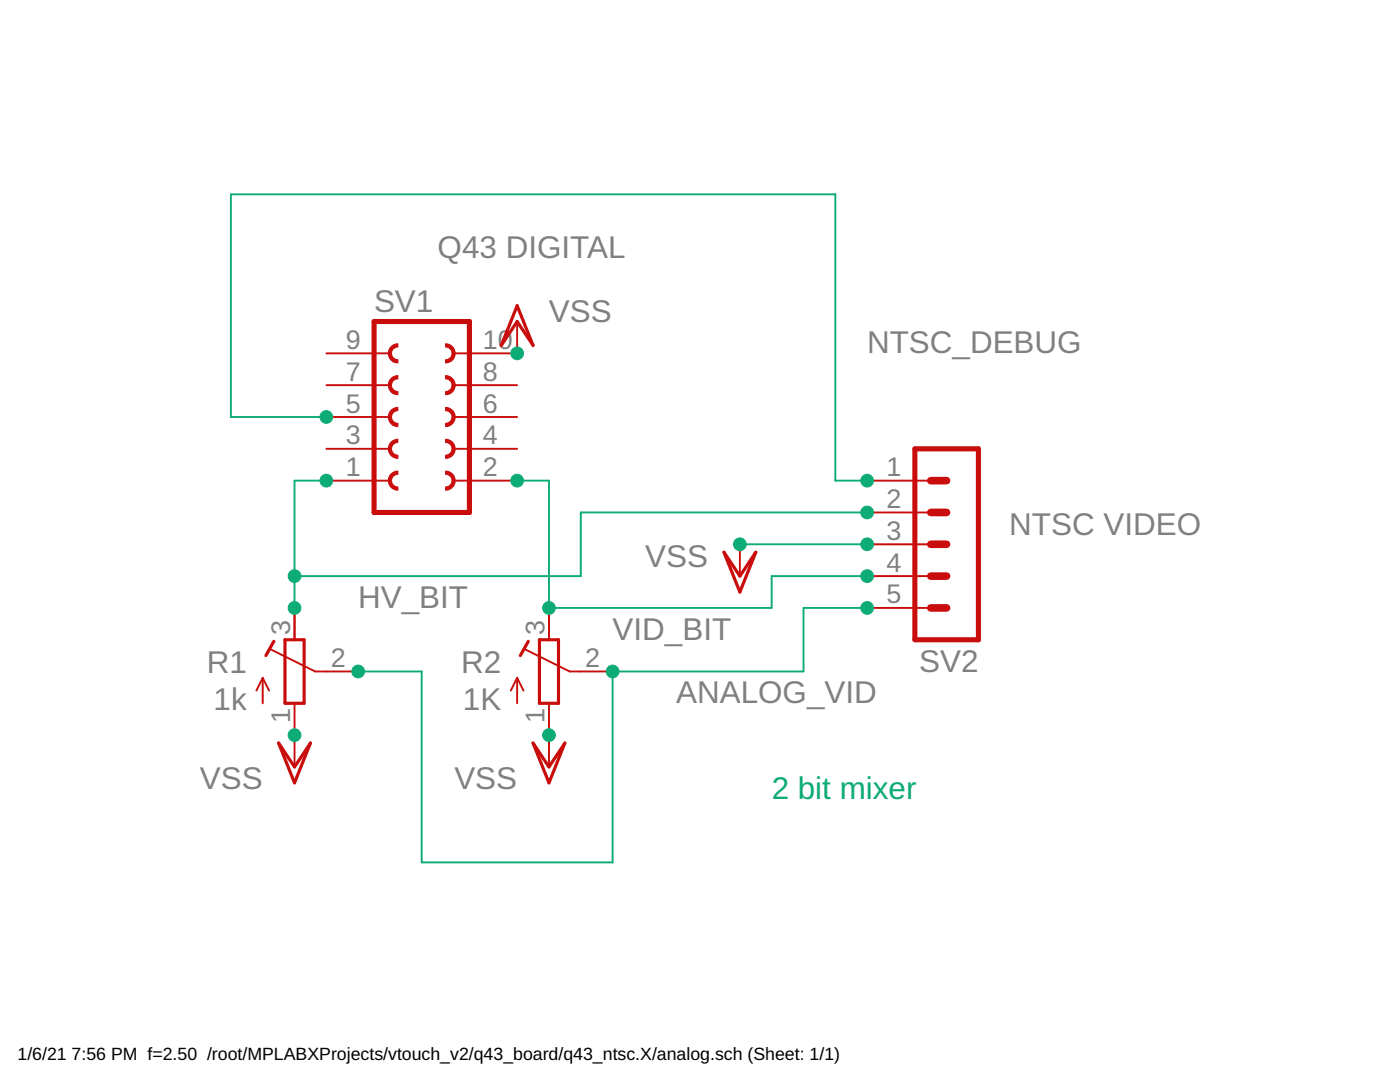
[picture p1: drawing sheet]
<svg xmlns="http://www.w3.org/2000/svg" width="279mm" height="216mm" viewBox="0 0 279 216" stroke-linecap="round" stroke-linejoin="round" font-family="sans-serif">
<path d="M74.7 64.2h19v38.1h-19zM182.6 89.6h12.7v38.1h-12.7z" fill="none" stroke="#c90d0c" stroke-width="1"/>
<g fill="#c90d0c" stroke="#c90d0c" stroke-width=".2">
<path d="M78.1 81.8l.7-.4 .6-.1v.6a1.27 1.27 0 0 0-1.3 1.3 1.27 1.27 0 0 0 1.3 1.3v.6a1.9 1.9 0 0 1-1.8-1.2 1.9 1.9 0 0 1 .5-2.1z" fill-rule="evenodd"/>
<path d="M78.1 88.1l.7-.4h.6v.6a1.27 1.27 0 0 0-1.3 1.3 1.27 1.27 0 0 0 1.3 1.2v.7a1.9 1.9 0 0 1-1.8-1.3 1.9 1.9 0 0 1 .5-2.1z" fill-rule="evenodd"/>
<path d="M78.1 94.5l.7-.4 .6-.1v.6a1.27 1.27 0 0 0-1.3 1.3 1.27 1.27 0 0 0 1.3 1.3v.6a1.9 1.9 0 0 1-1.8-1.2 1.9 1.9 0 0 1 .5-2.1z" fill-rule="evenodd"/>
<path d="M88.9 81.3a1.91 1.91 0 0 1 1.9 1.9 1.91 1.91 0 0 1-1.9 1.9v-.6a1.27 1.27 0 0 0 1.3-1.3 1.27 1.27 0 0 0-1.3-1.3z" fill-rule="evenodd"/>
<path d="M88.9 87.7a1.91 1.91 0 0 1 1.9 1.9 1.91 1.91 0 0 1-1.9 1.9v-.7a1.27 1.27 0 0 0 1.3-1.2 1.27 1.27 0 0 0-1.3-1.3z" fill-rule="evenodd"/>
<path d="M88.9 94a1.91 1.91 0 0 1 1.9 1.9 1.91 1.91 0 0 1-1.9 1.9v-.6a1.27 1.27 0 0 0 1.3-1.3 1.27 1.27 0 0 0-1.3-1.3z" fill-rule="evenodd"/>
<path d="M78.1 69.1l.7-.4 .6-.1v.6a1.27 1.27 0 0 0-1.3 1.3 1.27 1.27 0 0 0 1.3 1.3v.6a1.9 1.9 0 0 1-1.8-1.2 1.9 1.9 0 0 1 .5-2.1z" fill-rule="evenodd"/>
<path d="M78.1 75.4l.7-.4h.6v.6a1.27 1.27 0 0 0-1.3 1.3 1.27 1.27 0 0 0 1.3 1.2v.7a1.9 1.9 0 0 1-1.8-1.3 1.9 1.9 0 0 1 .5-2.1z" fill-rule="evenodd"/>
<path d="M88.9 68.6a1.91 1.91 0 0 1 1.9 1.9 1.91 1.91 0 0 1-1.9 1.9v-.6a1.27 1.27 0 0 0 1.3-1.3 1.27 1.27 0 0 0-1.3-1.3z" fill-rule="evenodd"/>
<path d="M88.9 75a1.91 1.91 0 0 1 1.9 1.9 1.91 1.91 0 0 1-1.9 1.9v-.7a1.27 1.27 0 0 0 1.3-1.2 1.27 1.27 0 0 0-1.3-1.3z" fill-rule="evenodd"/>
</g>
<g fill="none" stroke="#c90d0c" stroke-width=".38">
<path d="M65.1 76.9h12.7M65.1 70.5h12.7M90.5 76.9h12.7M103.2 64.2v6.3h-12.7M65.1 95.9h12.7M65.1 89.6h12.7M65.1 83.2h12.7M90.5 95.9h12.7M90.5 89.6h12.7M90.5 83.2h12.7M173.1 95.9h12.7M147.7 108.6v6.4"/>
<path d="M173.1 102.3h12.7M173.1 108.6h12.7M173.1 115h12.7M52.4 135.3v5M52.4 135.3l-1.2 2.5M52.4 135.3l1.3 2.5M54.1 129.6l8.8 4.4h8.6M58.8 121.3v6.4M103.2 135.3v5M103.2 135.3l-1.3 2.5M103.2 135.3l1.3 2.5M104.9 129.6l8.8 4.4h8.6"/>
<path d="M109.6 121.3v6.4M173.1 121.3h12.7M58.8 140.3v12.7M109.6 140.3v12.7"/>
</g>
<path d="M103.2 61l3.2 7.9-3.2-4.7-3.2 4.7zM144.5 110.2l3.2 4.8 3.1-4.8-3.1 7.9zM54.7 128l-1.6 2.8M56.9 127.7h3.8v12.6h-3.8zM105.4 128l-1.6 2.8M107.7 127.7h3.8v12.6h-3.8zM55.6 148.3l3.2 4.7 3.2-4.7-3.2 7.9zM106.4 148.3l3.2 4.7 3.1-4.7-3.1 7.9z" fill="none" stroke="#c90d0c" stroke-width=".63"/>
<path d="M185.8 95.9h3.1M185.8 108.6h3.1M185.8 102.3h3.1M185.8 115h3.1M185.8 121.3h3.1" fill="none" stroke="#c90d0c" stroke-width="1.5"/>
<g fill="#0dab76" stroke="#0dab76" stroke-width=".2">
<circle cx="58.8" cy="146.7" r="1.27"/>
<circle cx="109.6" cy="146.7" r="1.27"/>
<circle cx="173.1" cy="108.6" r="1.27"/>
<circle cx="147.7" cy="108.6" r="1.27"/>
<circle cx="103.2" cy="70.5" r="1.27"/>
<circle cx="173.1" cy="102.3" r="1.27"/>
<circle cx="58.8" cy="115" r="1.27"/>
<circle cx="58.8" cy="121.3" r="1.27"/>
<circle cx="65.1" cy="95.9" r="1.27"/>
<circle cx="173.1" cy="115" r="1.27"/>
<circle cx="109.6" cy="121.3" r="1.27"/>
<circle cx="103.2" cy="95.9" r="1.27"/>
<circle cx="71.5" cy="134" r="1.27"/>
<circle cx="122.3" cy="134" r="1.27"/>
<circle cx="173.1" cy="121.3" r="1.27"/>
<circle cx="173.1" cy="95.9" r="1.27"/>
<circle cx="65.1" cy="83.2" r="1.27"/>
</g>
<path d="M65.1 95.9h-6.3v25.4M65.1 83.2h-19v-44.4h120.6v57.1h6.4M103.2 95.9h6.4v25.4h44.4v-6.3h19.1M147.7 108.6h25.4M173.1 102.3h-57.2v12.7h-57.1M173.1 121.3h-12.7v12.7h-38.1v38.1h-38.1v-38.1h-12.7" fill="none" stroke="#0dab76" stroke-width=".38"/>
<g font-size="6.3" fill="#808080">
<text x="87.3" y="51.5">Q43 DIGITAL</text>
<text x="74.6" y="62.3">SV1</text>
<text x="109.6" y="64.2">VSS</text>
<text x="173.1" y="70.5">NTSC_DEBUG</text>
<text x="201.4" y="106.7">NTSC VIDEO</text>
<text x="128.8" y="113">VSS</text>
<text x="71.5" y="121.3">HV_BIT</text>
<text x="122.3" y="127.6">VID_BIT</text>
<text x="41.2" y="134.3">R1</text>
<text x="92" y="134.3">R2</text>
<text x="183.4" y="134">SV2</text>
<text x="42.6" y="141.6">1k</text>
<text x="92.4" y="141.6">1K</text>
<text x="135" y="140.3">ANALOG_VID</text>
<text x="39.9" y="157.5">VSS</text>
<text x="90.7" y="157.5">VSS</text>
</g>
<text font-size="6.3" fill="#0dab76" x="154" y="159.4">2 bit mixer</text>
<g font-size="5.4" fill="#808080">
<text x="69" y="69.6">9</text>
<text x="96.4" y="69.6">10</text>
<text x="69" y="76">7</text>
<text x="96.4" y="76">8</text>
<text x="69" y="82.3">5</text>
<text x="96.4" y="82.3">6</text>
<text x="69" y="88.7">3</text>
<text x="96.4" y="88.7">4</text>
<text x="69" y="95">1</text>
<text x="96.4" y="95">2</text>
<text x="176.9" y="95">1</text>
<text x="176.9" y="101.4">2</text>
<text x="176.9" y="107.7">3</text>
<text x="176.9" y="114.1">4</text>
<text x="176.9" y="120.4">5</text>
<text x="57.9" y="126.8" transform="rotate(-90 57.9 126.8)">3</text>
<text x="108.7" y="126.8" transform="rotate(-90 108.7 126.8)">3</text>
<text x="66" y="133.1">2</text>
<text x="116.8" y="133.1">2</text>
<text x="57.9" y="144.2" transform="rotate(-90 57.9 144.2)">1</text>
<text x="108.7" y="144.2" transform="rotate(-90 108.7 144.2)">1</text>
</g>
<g font-size="3.5">
<text x="3.5" y="211.4">1/6/21</text>
<text x="14.3" y="211.4">7:56 PM f=2.50 /root/MPLABXProjects/vtouch_v2/q43_board/q43_ntsc.X/analog.sch (Sheet: 1/1)</text>
</g>
</svg>
